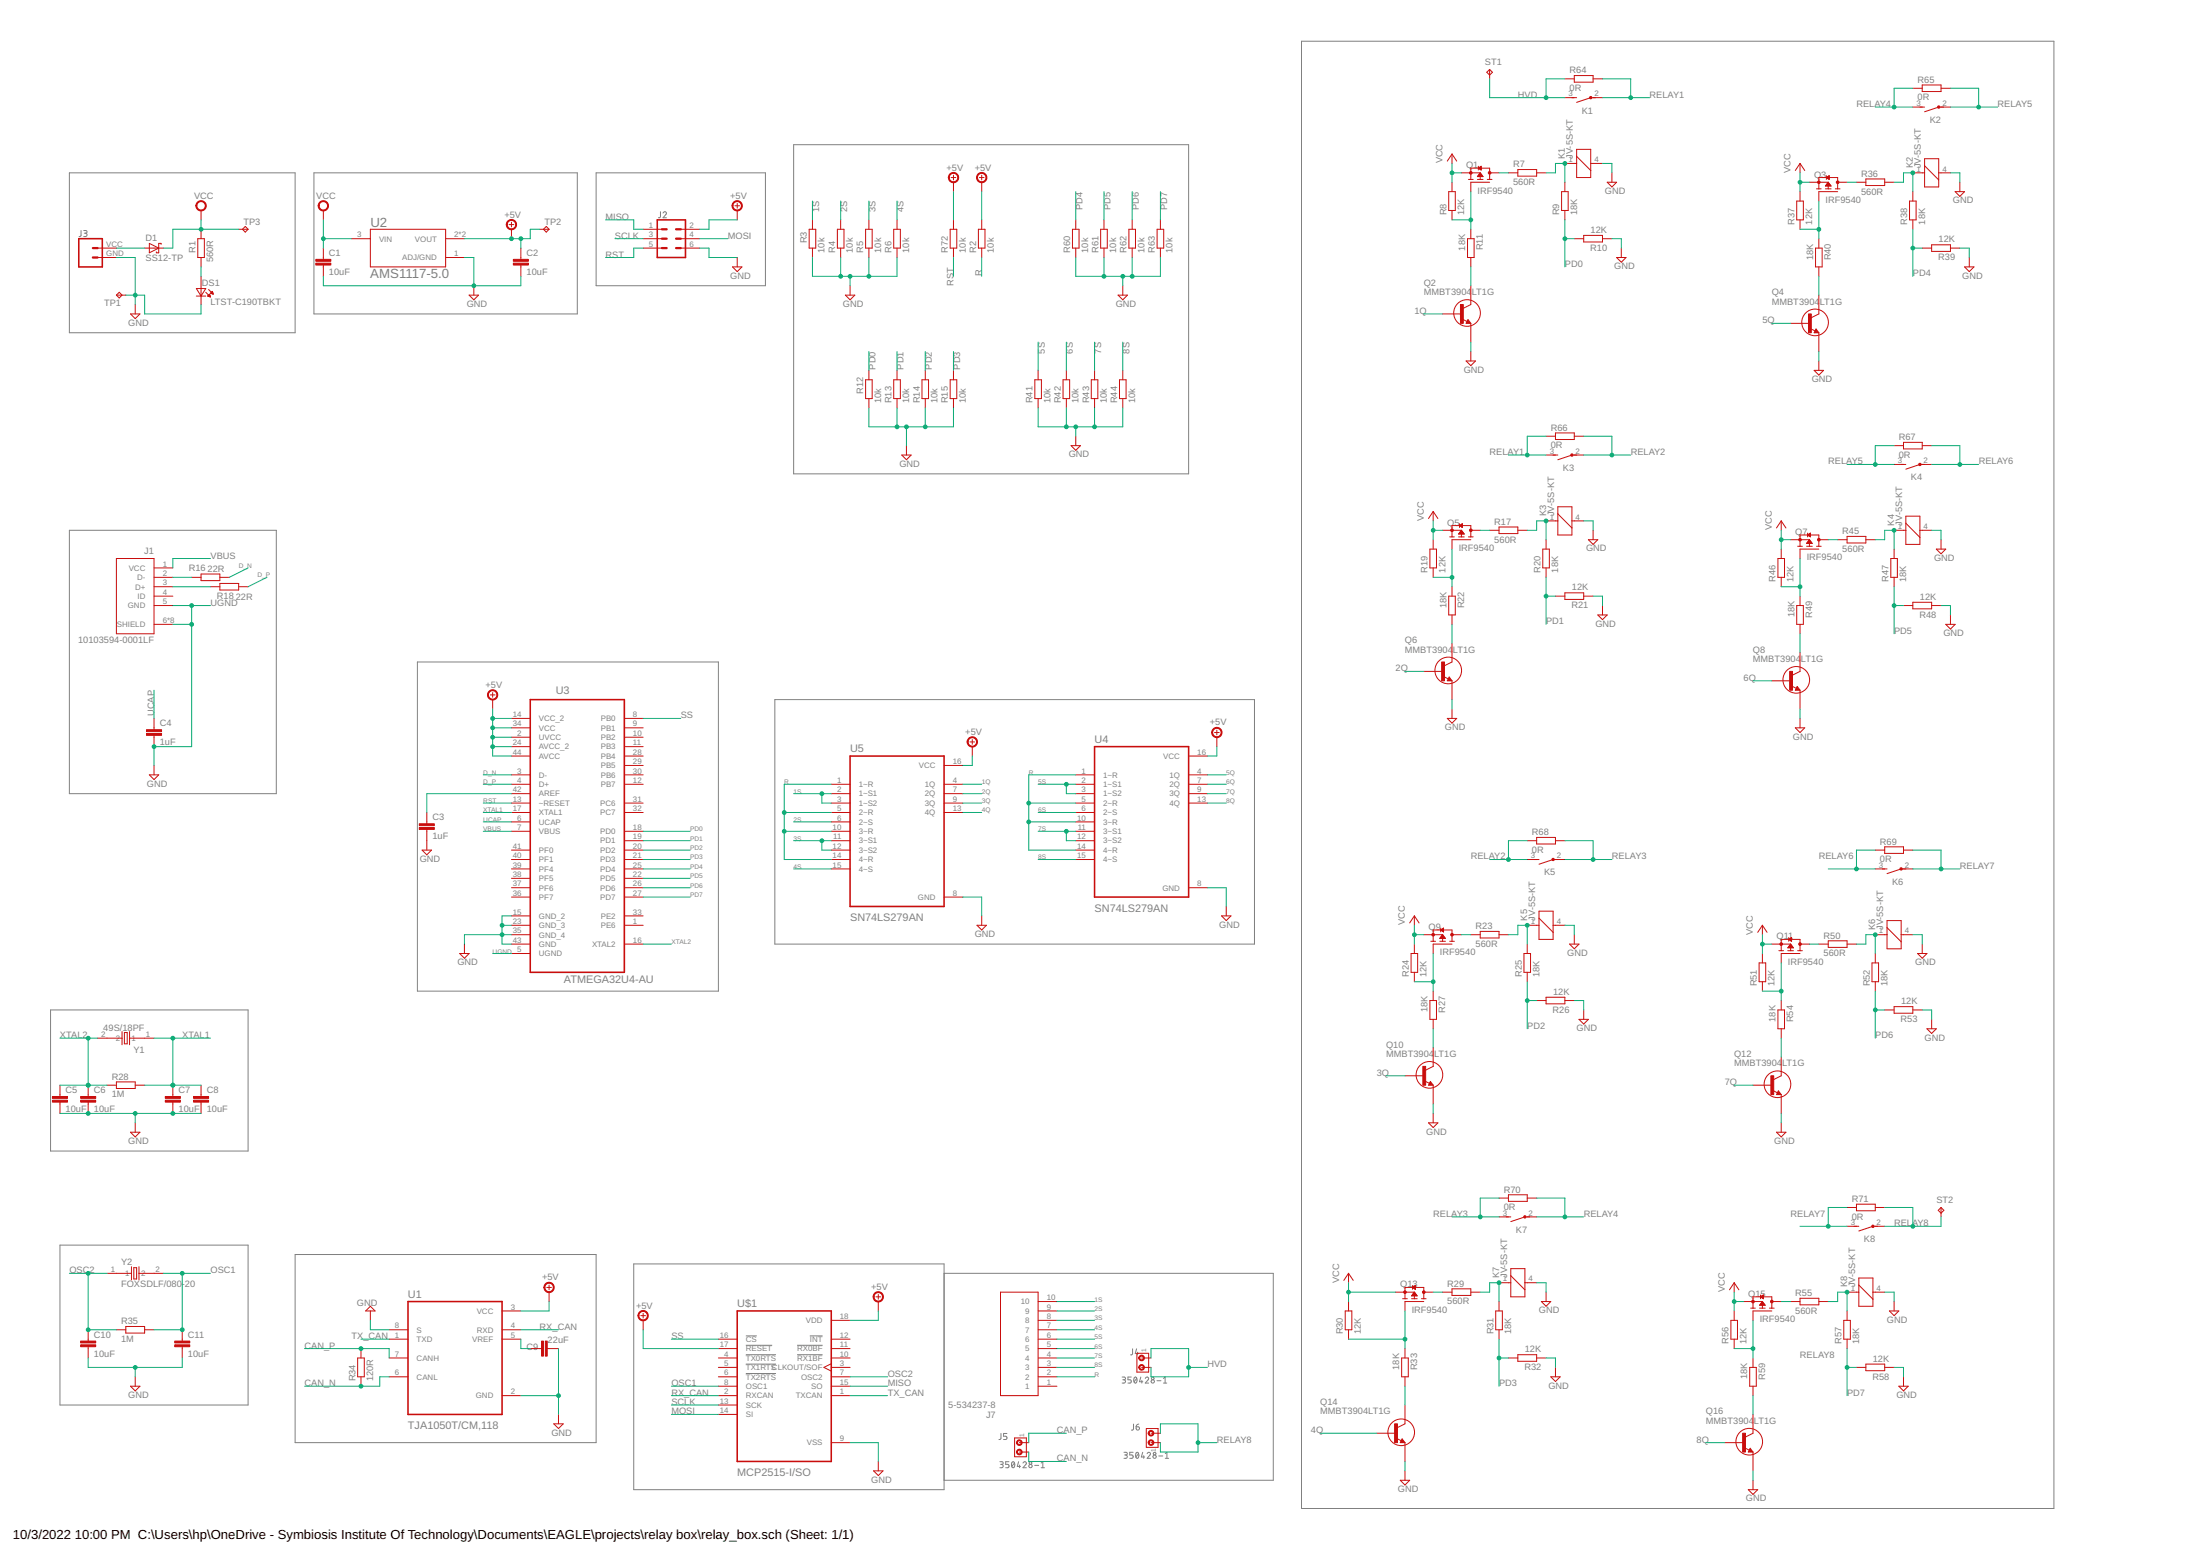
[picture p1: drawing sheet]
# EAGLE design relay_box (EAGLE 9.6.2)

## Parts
C1  10uF  C-EUC0805  [C0805]
C2  10uF  C-EUC0805  [C0805]
C3  1uF  C-EUC0603  [C0603]
C4  1uF  C-EUC0603  [C0603]
C5  10uF  C-EUC0805  [C0805]
C6  10uF  C-EUC0805  [C0805]
C7  10uF  C-EUC0805  [C0805]
C8  10uF  C-EUC0805  [C0805]
C9  22uF  C-EUC0603  [C0603]
C10  10uF  C-EUC0805  [C0805]
C11  10uF  C-EUC0805  [C0805]
D1  SS12-TP  [DO214AC]
DS1  LTST-C190TBKT  [0603]
J1  10103594-0001LF  [AMPHENOL_10103594-0001LF]
J2  CONN_03X2FEMALE_SMD  [2X3_SMD]
J3  CONN_024UCON-15767  [JST-2-SMD-VERT]
J4  350428-1  [350428-1]
J5  350428-1  [350428-1]
J6  350428-1  [350428-1]
J7  5-534237-8  [RHDR10W76P0X254_1X10_2540X356X]
K1  JV-5S-KT  [JV-KT]
K2  JV-5S-KT  [JV-KT]
K3  JV-5S-KT  [JV-KT]
K4  JV-5S-KT  [JV-KT]
K5  JV-5S-KT  [JV-KT]
K6  JV-5S-KT  [JV-KT]
K7  JV-5S-KT  [JV-KT]
K8  JV-5S-KT  [JV-KT]
Q1  IRF9540  [TO254P1052X465X1989-3]
Q2  MMBT3904LT1G  [SOT23]
Q3  IRF9540  [TO254P1052X465X1989-3]
Q4  MMBT3904LT1G  [SOT23]
Q5  IRF9540  [TO254P1052X465X1989-3]
Q6  MMBT3904LT1G  [SOT23]
Q7  IRF9540  [TO254P1052X465X1989-3]
Q8  MMBT3904LT1G  [SOT23]
Q9  IRF9540  [TO254P1052X465X1989-3]
Q10  MMBT3904LT1G  [SOT23]
Q11  IRF9540  [TO254P1052X465X1989-3]
Q12  MMBT3904LT1G  [SOT23]
Q13  IRF9540  [TO254P1052X465X1989-3]
Q14  MMBT3904LT1G  [SOT23]
Q15  IRF9540  [TO254P1052X465X1989-3]
Q16  MMBT3904LT1G  [SOT23]
R1  560R  R-EU_R0805  [R0805]
R2  10k  R-EU_R0805  [R0805]
R3  10k  R-EU_R0805  [R0805]
R4  10k  R-EU_R0805  [R0805]
R5  10k  R-EU_R0805  [R0805]
R6  10k  R-EU_R0805  [R0805]
R7  560R  R-EU_0207/10  [0207/10]
R8  12K  R-EU_R0805  [R0805]
R9  18K  R-EU_R0805  [R0805]
R10  12K  R-EU_R0805  [R0805]
R11  18K  R-EU_R0805  [R0805]
R12  10k  R-EU_R0805  [R0805]
R13  10k  R-EU_R0805  [R0805]
R14  10k  R-EU_R0805  [R0805]
R15  10k  R-EU_R0805  [R0805]
R16  22R  R-EU_R0805  [R0805]
R17  560R  R-EU_0207/10  [0207/10]
R18  22R  R-EU_R0805  [R0805]
R19  12K  R-EU_R0805  [R0805]
R20  18K  R-EU_R0805  [R0805]
R21  12K  R-EU_R0805  [R0805]
R22  18K  R-EU_R0805  [R0805]
R23  560R  R-EU_0207/10  [0207/10]
R24  12K  R-EU_R0805  [R0805]
R25  18K  R-EU_R0805  [R0805]
R26  12K  R-EU_R0805  [R0805]
R27  18K  R-EU_R0805  [R0805]
R28  1M  R-EU_R0805  [R0805]
R29  560R  R-EU_0207/10  [0207/10]
R30  12K  R-EU_R0805  [R0805]
R31  18K  R-EU_R0805  [R0805]
R32  12K  R-EU_R0805  [R0805]
R33  18K  R-EU_R0805  [R0805]
R34  120R  R-EU_R0805  [R0805]
R35  1M  R-EU_R0805  [R0805]
R36  560R  R-EU_0207/10  [0207/10]
R37  12K  R-EU_R0805  [R0805]
R38  18K  R-EU_R0805  [R0805]
R39  12K  R-EU_R0805  [R0805]
R40  18K  R-EU_R0805  [R0805]
R41  10k  R-EU_R0805  [R0805]
R42  10k  R-EU_R0805  [R0805]
R43  10k  R-EU_R0805  [R0805]
R44  10k  R-EU_R0805  [R0805]
R45  560R  R-EU_0207/10  [0207/10]
R46  12K  R-EU_R0805  [R0805]
R47  18K  R-EU_R0805  [R0805]
R48  12K  R-EU_R0805  [R0805]
R49  18K  R-EU_R0805  [R0805]
R50  560R  R-EU_0207/10  [0207/10]
R51  12K  R-EU_R0805  [R0805]
R52  18K  R-EU_R0805  [R0805]
R53  12K  R-EU_R0805  [R0805]
R54  18K  R-EU_R0805  [R0805]
R55  560R  R-EU_0207/10  [0207/10]
R56  12K  R-EU_R0805  [R0805]
R57  18K  R-EU_R0805  [R0805]
R58  12K  R-EU_R0805  [R0805]
R59  18K  R-EU_R0805  [R0805]
R60  10k  R-EU_R0805  [R0805]
R61  10k  R-EU_R0805  [R0805]
R62  10k  R-EU_R0805  [R0805]
R63  10k  R-EU_R0805  [R0805]
R64  0R  R-EU_0207/10  [0207/10]
R65  0R  R-EU_0207/10  [0207/10]
R66  0R  R-EU_0207/10  [0207/10]
R67  0R  R-EU_0207/10  [0207/10]
R68  0R  R-EU_0207/10  [0207/10]
R69  0R  R-EU_0207/10  [0207/10]
R70  0R  R-EU_0207/10  [0207/10]
R71  0R  R-EU_0207/10  [0207/10]
R72  10k  R-EU_R0805  [R0805]
ST1  TPB1,27  [B1,27]
ST2  TPB1,27  [B1,27]
TP1  TPB1,27  [B1,27]
TP2  TPB1,27  [B1,27]
TP3  TPB1,27  [B1,27]
U1  TJA1050T/CM,118  [SOIC127P600X175-8N]
U2  AMS1117-5.0  [SOT229P700X180-4N]
U3  ATMEGA32U4-AU  [QFP80P1200X1200X120-44N]
U4  SN74LS279AN  [DIP794W45P254L1969H508Q16]
U5  SN74LS279AN  [DIP794W45P254L1969H508Q16]
U$1  MCP2515-I/SO  [SOIC127P1030X265-18N]
Y1  49S/18PF  [XTAL_49S/18PF]
Y2  FOXSDLF/080-20  [XTAL1170X500X450]

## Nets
1Q: Q2.1(B) U5.4(1Q)
1S: J7.10 R3.2 U5.2(1~S1) U5.3(1~S2)
2Q: Q6.1(B) U5.7(2Q)
2S: J7.9 R4.2 U5.6(2~S)
3Q: Q10.1(B) U5.9(3Q)
3S: J7.8 R5.2 U5.11(3~S1) U5.12(3~S2)
4Q: Q14.1(B) U5.13(4Q)
4S: J7.7 R6.2 U5.15(4~S)
5Q: Q4.1(B) U4.4(1Q)
5S: J7.6 R41.2 U4.2(1~S1) U4.3(1~S2)
6Q: Q8.1(B) U4.7(2Q)
6S: J7.5 R42.2 U4.6(2~S)
7Q: Q12.1(B) U4.9(3Q)
7S: J7.4 R43.2 U4.11(3~S1) U4.12(3~S2)
8Q: Q16.1(B) U4.13(4Q)
8S: J7.3 R44.2 U4.15(4~S)
+5V: C2.1 J2.2 R2.2 R72.2 TP2.TP U1.3(VCC) U2.2(VOUT) U2.4(VOUT) U3.2(UVCC) U3.14(VCC_2) U3.24(AVCC_2) U3.34(VCC) U3.44(AVCC) U4.16(VCC) U5.16(VCC) U$1.17(!RESET)
CAN_N: J5.2 R34.1 U1.6(CANL)
CAN_P: J5.1 R34.2 U1.7(CANH)
D_N: R16.1 U3.3(D-)
D_P: R18.1 U3.4(D+)
GND: C1.2 C2.2 C3.2 C5.2 C6.2 C7.2 C8.2 C9.2 C10.2 C11.2 DS1.1(K2) J2.6 J3.GND K1.4 K2.4 K3.4 K4.4 K5.4 K6.4 K7.4 K8.4 Q2.2(E) Q4.2(E) Q6.2(E) Q8.2(E) Q10.2(E) Q12.2(E) Q14.2(E) Q16.2(E) R3.1 R4.1 R5.1 R6.1 R10.1 R12.1 R13.1 R14.1 R15.1 R21.1 R26.1 R32.1 R39.1 R41.1 R42.1 R43.1 R44.1 R48.1 R53.1 R58.1 R60.1 R61.1 R62.1 R63.1 TP1.TP U1.2(GND) U1.8(S) U2.1(ADJ/GND) U3.15(GND_2) U3.23(GND_3) U3.35(GND_4) U3.43(GND) U4.8(GND) U5.8(GND) U$1.9(VSS)
HVD: J4.1 J4.2 K1.3(S) R64.1 ST1.TP
MISO: J2.1 U$1.15(SO)
MOSI: J2.4 U$1.14(SI)
N$1: Q1.1(G) R8.1 R11.1
N$2: Q1.2(D) R7.1
N$3: Q2.3(C) R11.2
N$4: K1.1 R7.2 R9.2
N$5: Q3.1(G) R37.1 R40.1
N$6: Q4.3(C) R40.2
N$7: K2.1 R36.2 R38.2
N$8: Q3.2(D) R36.1
N$9: Q5.1(G) R19.1 R22.1
N$10: Q6.3(C) R22.2
N$11: K3.1 R17.2 R20.2
N$12: Q5.2(D) R17.1
N$13: Q7.1(G) R46.1 R49.1
N$14: Q8.3(C) R49.2
N$15: K4.1 R45.2 R47.2
N$16: Q7.2(D) R45.1
N$17: Q9.1(G) R24.1 R27.1
N$18: Q10.3(C) R27.2
N$19: K5.1 R23.2 R25.2
N$20: Q9.2(D) R23.1
N$21: Q11.1(G) R51.1 R54.1
N$22: Q12.3(C) R54.2
N$23: K6.1 R50.2 R52.2
N$24: Q11.2(D) R50.1
N$25: Q13.1(G) R30.1 R33.1
N$26: Q14.3(C) R33.2
N$27: K7.1 R29.2 R31.2
N$28: Q13.2(D) R29.1
N$29: Q15.1(G) R56.1 R59.1
N$30: Q16.3(C) R59.2
N$31: K8.1 R55.2 R57.2
N$32: Q15.2(D) R55.1
N$33: DS1.2(A2) R1.1
N$34: D1.A J3.VCC
N$36: J1.2(D-) R16.2
N$37: J1.3(D+) R18.2
N$38: C9.1 U1.5(VREF)
N$51: C3.1 U3.42(AREF)
N$54: U$1.18(VDD) ; supply symbol labelled +5V
OSC1: C11.1 R35.2 U$1.8(OSC1) Y2.2
OSC2: C10.1 R35.1 U$1.7(OSC2) Y2.1
PD0: R9.1 R10.2 R12.2 U3.18(PD0)
PD1: R13.2 R20.1 R21.2 U3.19(PD1)
PD2: R14.2 R25.1 R26.2 U3.20(PD2)
PD3: R15.2 R31.1 R32.2 U3.21(PD3)
PD4: R38.1 R39.2 R60.2 U3.25(PD4)
PD5: R47.1 R48.2 R61.2 U3.22(PD5)
PD6: R52.1 R53.2 R62.2 U3.26(PD6)
PD7: R57.1 R58.2 R63.2 U3.27(PD7)
R: J7.2 R2.1 U4.1(1~R) U4.5(2~R) U4.10(3~R) U4.14(4~R) U5.1(1~R) U5.5(2~R) U5.10(3~R) U5.14(4~R)
RELAY1: K1.2(P) K3.3(S) R64.2 R66.1
RELAY2: K3.2(P) K5.3(S) R66.2 R68.1
RELAY3: K5.2(P) K7.3(S) R68.2 R70.1
RELAY4: K2.3(S) K7.2(P) R65.1 R70.2
RELAY5: K2.2(P) K4.3(S) R65.2 R67.1
RELAY6: K4.2(P) K6.3(S) R67.2 R69.1
RELAY7: K6.2(P) K8.3(S) R69.2 R71.1
RELAY8: J6.1 J6.2 K8.2(P) R71.2 ST2.TP
RST: J2.5 R72.1 U3.13(~RESET)
RX_CAN: U1.4(RXD) U$1.2(RXCAN)
SCLK: J2.3 U$1.13(SCK)
SS: U3.8(PB0) U$1.16(!CS)
TX_CAN: U1.1(TXD) U$1.1(TXCAN)
UCAP: C4.1 U3.6(UCAP)
UGND: C4.2 J1.5(GND) J1.6(SHIELD) J1.7(SHIELD) J1.8(SHIELD) J1.9(SHIELD) J1.10(SHIELD) J1.11(SHIELD) J1.S1(SHIELD) J1.S2(SHIELD) U3.5(UGND) ; supply symbol labelled GND
VBUS: J1.1(VCC) U3.7(VBUS)
VCC: C1.1 D1.C Q1.3(S) Q3.3(S) Q5.3(S) Q7.3(S) Q9.3(S) Q11.3(S) Q13.3(S) Q15.3(S) R1.2 R8.2 R19.2 R24.2 R30.2 R37.2 R46.2 R51.2 R56.2 TP3.TP U2.3(VIN)
XTAL1: C7.1 C8.1 R28.2 U3.17(XTAL1) Y1.1
XTAL2: C5.1 C6.1 R28.1 U3.16(XTAL2) Y1.2
Unconnected: J1.4(ID) J7.1 U3.1(PE6) U3.9(PB1) U3.10(PB2) U3.11(PB3) U3.12(PB7) U3.28(PB4) U3.29(PB5) U3.30(PB6) U3.31(PC6) U3.32(PC7) U3.33(PE2) U3.36(PF7) U3.37(PF6) U3.38(PF5) U3.39(PF4) U3.40(PF1) U3.41(PF0) U$1.3(CLKOUT/SOF) U$1.4(!TX0RTS) U$1.5(!TX1RTS) U$1.6(!TX2RTS) U$1.10(!RX1BF) U$1.11(!RX0BF) U$1.12(!INT)

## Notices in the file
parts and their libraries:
SparkFun-Connectors: Licensing: Creative Commons ShareAlike 4.0 International - https://creativecommons.org/licenses/by-sa/4.0
